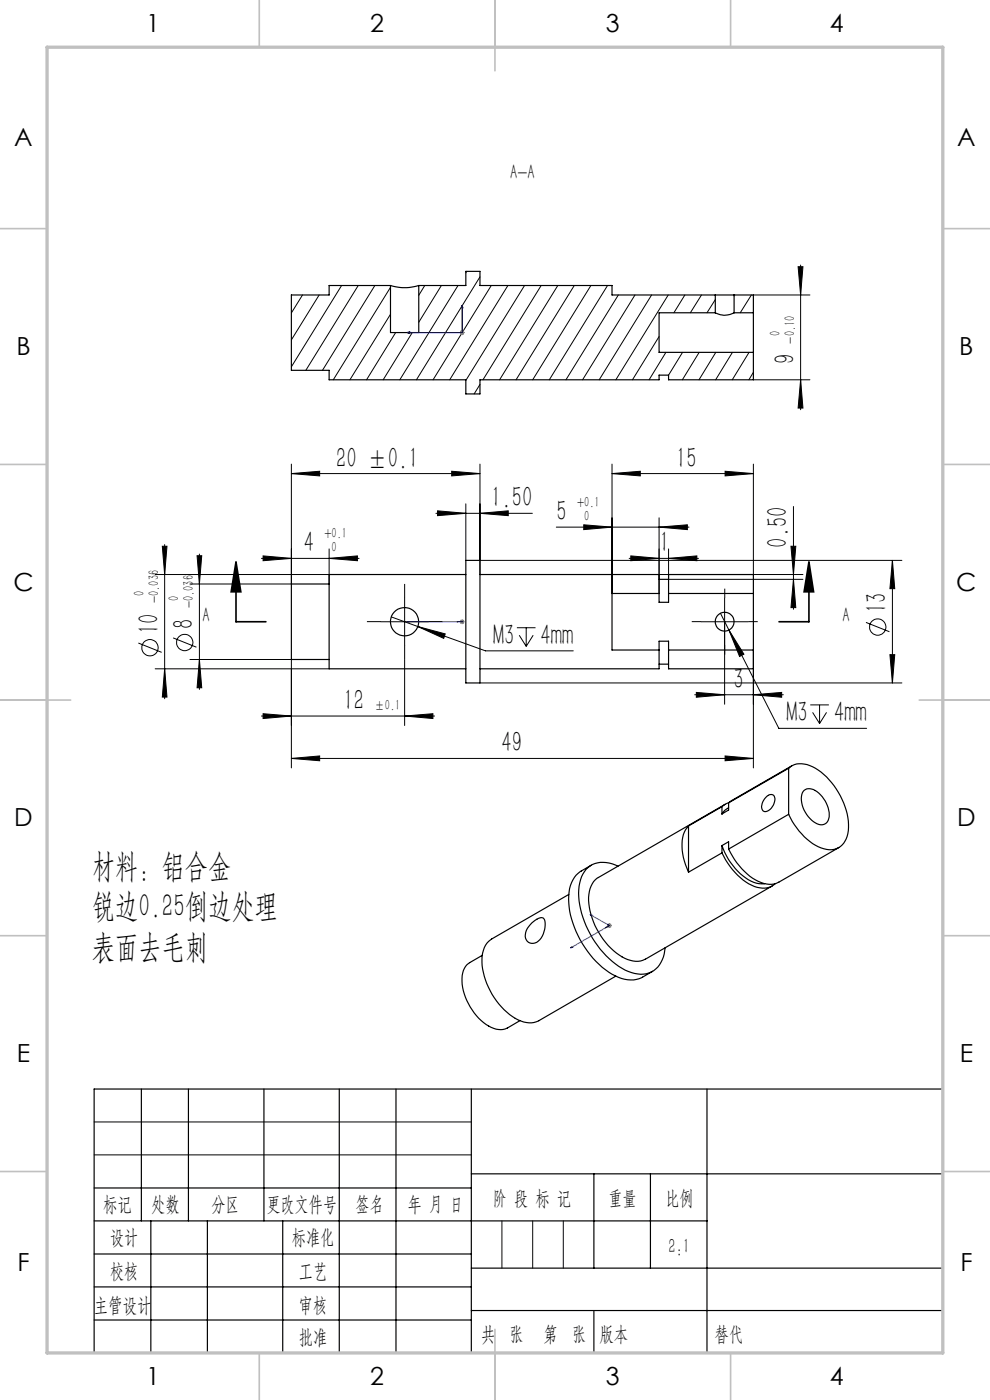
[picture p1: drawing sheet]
<svg xmlns="http://www.w3.org/2000/svg" width="210mm" height="297mm" viewBox="0 0 210 297" stroke-linecap="round" stroke-linejoin="round" font-family="sans-serif">
<g fill="none" stroke="#000" stroke-width=".25">
<path d="M82.8 60.6a10 10 0 0 0 6 0M82.8 60.6h-13v2h-8v16h8v2h29v3h3v-3h38v-1h2v1h18v-5.8M82.8 60.6v10h6v-10M88.8 60.6h10v-3h3v3h28v2h21.9M151.7 66.4a4 4 0 0 0 4 0M151.7 62.6h4M151.7 66.4h-11.9v8.4h20M151.7 62.6v3.8M155.7 62.6h4.1v3.8M155.7 62.6v3.8M155.7 66.4h4.1M159.8 66.4v8.4"/>
<path d="M98.8 118.9h3v26h-3zM69.8 123.9h-8v16h8M98.8 121.9h-29v20h29M101.8 121.9h38v4M139.8 125.9h-10v12h10M139.8 137.9v4h-38M139.8 122.9h2M139.8 137.9v-1.9h2v1.9M139.8 125.9v1.9h2v-1.9M141.8 137.9v4h18v-4M141.8 125.9v-4h18v4M141.8 125.9h18"/>
<path d="M141.8 137.9h18M159.8 125.9v12M139.8 140.9h2M146 175.2a6.7 6.7 0 0 0-1.2 5.9l.4 1.6 .8 2.3M146 175.2v9.8M153.1 179.4a13.1 13.1 0 0 0 6.8 7.8l1.1 .3h1.2M153.1 171.1l-7.1 4.1M153.1 179.4l1.5-.8v1.5M153.1 171.1v1.6M153.1 179.4v1.5M153.8 170.6l-26.9 15.6a5.8 5.8 0 0 0-1.9 6.3 15.1 15.1 0 0 0 8.1 11 4.3 4.3 0 0 0 3.8 0l26.9-15.5M154.6 170.3l-1.5 .8"/>
<path d="M154.6 171.3l-.9 .6-.6 .8M154.6 170.3v1.5l-1.5 .9M162.7 168.9a.99 .99 0 0 1 1.4-.2 .99 .99 0 0 1 .2 1.4 2.32 2.32 0 0 1-2.2 2.1 1.46 1.46 0 0 1-.3-2.1zM167.3 163a4.4 4.4 0 0 1 5.1-.3 15.3 15.3 0 0 1 7.6 13.5 4 4 0 0 1-5.8 3.7 13.5 13.5 0 0 1-6.9-7.1M167.3 163v9.8M167.3 163l-12.7 7.3M167.3 172.8l-12.7 7.3M167.9 162.5l-13.3 7.8M170.6 167.7a2.65 2.65 0 0 1 3.5 .9 5.6 5.6 0 0 1 1.6 5.4 1.73 1.73 0 0 1-2.8 .6 6 6 0 0 1-2.7-6.4zM177.9 179.8l-12.7 7.3a4.9 4.9 0 0 1-5-.4 14.8 14.8 0 0 1-5.6-6.6M112.8 195.8a2.57 2.57 0 0 1 2.5-1 4.1 4.1 0 0 1-.5 4.2 1.82 1.82 0 0 1-3.2 .4 3.1 3.1 0 0 1 1.2-3.6zM120.6 189.8l-16.3 9.4a5.2 5.2 0 0 0-2.1 4.9 15.3 15.3 0 0 0 7.7 12.3 4.8 4.8 0 0 0 4.4 .1l16.3-9.4"/>
<path d="M125.4 183.5l-2.1 1.3a6.4 6.4 0 0 0-2.7 5.9 20.3 20.3 0 0 0 9.2 16 6.6 6.6 0 0 0 6.5 .6l2.1-1.2M131.1 183.8a5.3 5.3 0 0 0-7.1 1.1 10.7 10.7 0 0 0-.6 8.8 19.3 19.3 0 0 0 9.9 12.4 5.3 5.3 0 0 0 6.2-.9l1.2-2.2 .4-1.9M153.1 180.9a13.3 13.3 0 0 0 7.5 7.3 3.9 3.9 0 0 0 3.9-.7M153.1 180.9l-7.1 4.1M102.3 202.7l-2.7 1.5a4.4 4.4 0 0 0-1.6 4.6 12.5 12.5 0 0 0 6.2 9.1 3.7 3.7 0 0 0 3.4 .2l2.7-1.6M30 231v28M40 231v28M56 231v28M72 231v56M84 231v56M100 231v56M150 231v56"/>
<path d="M200 231h-180v56M20 252h80M20 259h130M32 259v28M44 259v28M60 259v28M100 249h100M126 249v20M138 249v20M20 266h80M20 273h80M100 269h100"/>
<path d="M100 278h100M20 280h80"/>
<circle cx="85.8" cy="131.9" r="2.99"/>
<circle cx="153.7" cy="131.9" r="2"/>
</g>
<g fill="none" stroke="#000" stroke-width=".21">
<path d="M99 57.6l-.2 .3M101.8 58.7l-13.5 21.9M169.3 56.6h1l-.5 6zM169.8 56.2v30.7M64.2 62.6l-2.4 3.8M67.7 62.6l-5.9 9.5M72.5 60.6l-10.7 17.2M76 60.6l-11.1 18M79.5 60.6l-11.1 18M82.8 61l-12.1 19.6M82.8 66.7l-8.6 13.9M83.9 70.6l-6.1 10"/>
<path d="M87.5 70.6l-6.2 10M90.1 60.6l-1.3 2M93.6 60.6l-4.8 7.8M97.2 60.6l-12.4 20M104.2 60.6l-12.3 20M107.7 60.6l-12.3 20M111.3 60.6l-12.5 20.1M114.8 60.6l-12.4 20M118.3 60.6l-12.3 20M121.8 60.6l-12.3 20M125.3 60.6l-12.3 20M128.9 60.6l-12.4 20"/>
<path d="M131.2 62.6l-11.1 18M134.7 62.6l-11.1 18M138.2 62.6l-11.1 18M139.8 71.4l-5.6 9.2M141.3 74.8l-3.6 5.8M141.7 62.6l-11.1 18M144.8 74.8l-3 4.8M145.3 62.6l-2.4 3.8M148.3 74.8l-3.6 5.8M148.8 62.6l-2.4 3.8M151.7 63.6l-1.7 2.8M151.8 74.8l-3.5 5.8"/>
<path d="M155.4 74.8l-3.6 5.8M155.9 62.6l-.2 .2M158.9 74.8l-3.6 5.8M159.4 62.6l-2.4 3.8M159.8 79l-.9 1.6M159.8 62.6h12M61.8 98.5v25.4h-21.5M95.8 100l6 .5-6 .5zM101.8 81.6l-1.2 2M101.8 98.5v23.4M129.8 98.5v27.4M153.8 100l6 .5-6 .5z"/>
<path d="M159.8 98.5v23.4M159.8 80.6h12M169.8 80.6l.5 6h-1zM34.4 115.9h1l-.5 6zM34.9 115.5v32.7M41.8 117.9h1l-.5 6zM42.3 117.5v28.8M55.5 118.5h20.7M55.8 117.9l6 .6-6 .5zM61.8 100.5l6-.5v1zM61.8 100.5h40M69.8 118.5l6-.6v1.1z"/>
<path d="M69.8 116.4v7.5M92.5 108.9h20.4M92.8 108.4l6 .5-6 .5zM98.8 106.9v12M101.8 118.9h89.5M101.8 108.9l6-.5v1zM118 111.8h28.2M123.8 111.3l6 .5-6 .6zM129.8 100.5l6-.5v1zM129.8 100.5h30M133.5 118.5h14.7M133.8 117.9l6 .6-6 .5z"/>
<path d="M139.8 111.8l6-.5v1.1zM139.8 109.9v16M141.8 118.5l6-.6v1.1zM141.8 116.4v6.5h28.5M167.8 115.9h1l-.5 6zM168.3 107.5v21.8M189.3 118.9l.5 6h-1zM189.3 118.9v26M29.4 136.4l4.9 2M32.9 121.9h36.9M36.7 135.3l5 2M40.3 139.9h21.5v23"/>
<path d="M42.3 139.9l.5 6h-1zM80.8 131.9h10M83 130.9l5.7 2M85.8 139.9v14M85.8 126.9v10M88.7 132.9l5.7 1.6-.3 .9zM88.7 132.9l14.3 5.2h18.6M109.6 133.2h4M110.1 134.8l1.5 2.3M111.6 133.2v3.9M113.1 134.8l-1.5 2.3M139.8 121.9h30.5"/>
<path d="M148.7 131.9h10M152.8 130.1l1.8 3.6M153.7 126.9v22.5M154.6 133.7l3.2 5.1-.9 .5zM154.6 133.7l10.6 20.8h18.6M159.8 137.9v25M168.3 122.9l.5 6h-1zM183.7 132l5 2M188.8 138.9h1l-.5 6zM32.9 141.9h36.9M34.9 141.9l.5 6h-1zM55.5 151.9h36.7"/>
<path d="M55.8 151.4l6 .5-6 .5zM85.8 151.9l6-.5v1zM101.8 144.9h89.5M147.4 147.4h18.8M147.7 146.9l6 .5-6 .5zM159.8 147.4l6-.5v1zM171.9 149.5h3.9M172.4 151.1l1.4 2.4M173.8 149.5v4M175.3 151.1l-1.5 2.4M61.8 160.9l6-.5v1zM61.8 160.9h98"/>
<path d="M153.8 160.4l6 .5-6 .5zM20 238h80M20 245h80"/>
<circle cx="31.8" cy="137.4" r="1.73"/>
<circle cx="39.2" cy="136.3" r="1.73"/>
<circle cx="186.2" cy="133" r="1.73"/>
</g>
<path d="M50.1 119.2l1 6.4h-2.1zM50.1 119.2v12.7h6.3M171.6 119.2l1 6.4h-2zM171.6 119.2v12.7h-6.4" fill="none" stroke="#000" stroke-width=".35"/>
<g fill="none" stroke="#00f" stroke-width=".21">
<path d="M86.4 70.6l.5-.2v.3zM98 64.7l.2 .6h-.3zM98 64.7v5.9h-11.6M86.4 131.9h.5h-.5M86.4 131.9h11.6M96.9 131.9h.3h-.3M97.9 131.9h.3zM98 131.9h.1zM98 131.9h.1M125.1 194l.5 .2-.2 .1zM125.1 194l4.2 2.4M128.4 196.8l.3-.1z"/>
<path d="M128.8 196.1l.3 .1-.1 .1zM128.8 196.1l.5 .3M129.3 196.4l-8.3 4.7M129.3 196.4l-.9 .4M121 201.1l.3-.3 .2 .1z"/>
</g>
<path d="M97.5 70.6h1M97.7 70.2l.7 .7M98 70.1v1M98.4 70.2l-.7 .7M97.5 131.9h1M97.7 131.5l.7 .8M98 131.4v1M98.4 131.5l-.7 .8M128.8 196.4h1M128.9 196l.7 .7M129.3 195.9v.9M129.6 196l-.7 .7" fill="none" stroke="#808080" stroke-width=".21"/>
<path d="M80.8 131.9h-3M85.8 136.9v3M85.8 126.9v-3M90.8 131.9h3M148.7 131.9h-2M153.7 136.9v2M153.7 126.9v-2M158.7 131.9h2" fill="none" stroke="#000" stroke-width=".21" stroke-dasharray="30.5 1.3 1.3 1.3" stroke-linecap="butt"/>
<path d="M106.5 259v10M113 259v10M119.5 259v10" fill="none" stroke="#0a0605" stroke-width=".21"/>
<path d="M126 278v9" fill="none" stroke="#0a0605" stroke-width=".25"/>
<g fill="none" stroke="#c0c0c0" stroke-width=".35">
<path d="M55 0v10M105 0v15M155 0v10M0 48.5h10M200 48.5h10M0 98.5h10M200 98.5h10M0 148.5h15M195 148.5h15M0 198.5h10M200 198.5h10M0 248.5h10"/>
<path d="M200 248.5h10M55 287v10M105 282v15M155 287v10"/>
</g>
<path d="M10 10h190v277h-190z" fill="none" stroke="#c0c0c0" stroke-width=".7"/>
<path d="M50.1 119.2l1 6.4h-2.1zM171.6 119.2l1 6.4h-2z" fill="#000"/>
<g fill="#00f">
<path d="M97.9 131.9h.3zM86.4 131.9h.5z"/>
<path d="M98 131.9h.1zM96.9 131.9h.3zM125.1 194l.5 .2-.2 .1zM121 201.1l.3-.3 .2 .1zM128.8 196.1l.3 .1-.1 .1zM128.4 196.8l.3-.1zM98 64.7l.2 .6h-.3zM86.4 70.6l.5-.2v.3zM98 64.7l.2 .6h-.3zM86.4 70.6l.5-.2v.3z"/>
</g>
<g fill="#000">
<path d="M141.8 118.5l6-.6v1.1zM133.8 117.9l6 .6-6 .5zM69.8 118.5l6-.6v1.1zM55.8 117.9l6 .6-6 .5zM95.8 100l6 .5-6 .5zM61.8 100.5l6-.5v1zM101.8 108.9l6-.5v1zM92.8 108.4l6 .5-6 .5zM85.8 151.9l6-.5v1zM55.8 151.4l6 .5-6 .5z"/>
<path d="M154.6 133.7l2.3 5.6 .9-.5zM88.7 132.9l5.4 2.5 .3-.9z"/>
<path d="M167.8 115.9h1l-.5 6zM168.3 122.9l.5 6h-1z"/>
<path d="M34.9 141.9l.5 6h-1zM34.4 115.9h1l-.5 6zM42.3 139.9l.5 6h-1zM41.8 117.9h1l-.5 6zM188.8 138.9h1l-.5 6zM189.3 118.9l.5 6h-1zM169.8 80.6l.5 6h-1zM169.3 56.6h1l-.5 6z"/>
<path d="M61.8 160.9l6-.5v1zM153.8 160.4l6 .5-6 .5zM147.7 146.9l6 .5-6 .5zM159.8 147.4l6-.5v1zM123.8 111.3l6 .5-6 .6zM139.8 111.8l6-.5v1.1zM129.8 100.5l6-.5v1zM153.8 100l6 .5-6 .5z"/>
</g>
<g font-size="7.1">
<text x="19.5" y="186">材料：铝合金</text>
<text x="19.5" y="194.6">锐边0.25倒边处理</text>
<text x="19.5" y="203.1">表面去毛刺</text>
</g>
<g font-size="6.3">
<text x="168.6" y="77.3" transform="rotate(-90 168.6 77.3)">9</text>
<text x="71.3" y="99.2">20 ±0.1</text>
<text x="143.4" y="99.2">15</text>
<text x="104.2" y="107.6">1.50</text>
<text x="118" y="110.6">5</text>
<text x="64.4" y="117.2">4</text>
<text x="139.9" y="117.2">1</text>
<text x="167.1" y="116.2" transform="rotate(-90 167.1 116.2)">0.50</text>
<text x="188.1" y="130.1" transform="rotate(-90 188.1 130.1)">13</text>
<text x="33.7" y="134.5" transform="rotate(-90 33.7 134.5)">10</text>
<text x="41.1" y="133.4" transform="rotate(-90 41.1 133.4)">8</text>
<text x="104.6" y="136.9">M3</text>
<text x="114.7" y="136.9">4mm</text>
<text x="155.6" y="146.1">3</text>
<text x="72.9" y="150.7">12</text>
<text x="166.8" y="153.2">M3</text>
<text x="176.9" y="153.2">4mm</text>
<text x="106.4" y="159.6">49</text>
</g>
<g font-size="5.3">
<text x="31" y="6.8">1</text>
<text x="78.5" y="6.8">2</text>
<text x="128.5" y="6.8">3</text>
<text x="176" y="6.8">4</text>
<text x="3" y="31.1">A</text>
<text x="203" y="31.1">A</text>
<text x="3.5" y="75.3">B</text>
<text x="203.5" y="75.3">B</text>
<text x="2.8" y="125.3">C</text>
<text x="202.8" y="125.3">C</text>
<text x="3" y="175.3">D</text>
<text x="203" y="175.3">D</text>
<text x="3.6" y="225.3">E</text>
<text x="203.6" y="225.3">E</text>
<text x="3.7" y="269.6">F</text>
<text x="203.7" y="269.6">F</text>
<text x="31" y="293.8">1</text>
<text x="78.5" y="293.8">2</text>
<text x="128.5" y="293.8">3</text>
<text x="176" y="293.8">4</text>
</g>
<g font-size="4.4">
<text x="108.2" y="37.9">A-A</text>
<text x="43" y="132">A</text>
<text x="178.7" y="132">A</text>
<text x="21.9" y="256.9">标记</text>
<text x="32.1" y="256.9">处数</text>
<text x="44.9" y="256.9">分区</text>
<text x="56.5" y="256.9">更改文件号</text>
<text x="75.4" y="256.9">签名</text>
<text x="86.5" y="256.9">年 月 日</text>
<text x="104.5" y="255.6">阶 段 标 记</text>
<text x="129" y="255.6">重量</text>
<text x="141.1" y="255.6">比例</text>
<text x="23.3" y="263.9">设计</text>
<text x="61.9" y="263.9">标准化</text>
<text x="141.8" y="265.7">2:1</text>
<text x="23.3" y="271.1">校核</text>
<text x="63.4" y="271">工艺</text>
<text x="19.9" y="278.3">主管设计</text>
<text x="63.4" y="278.3">审核</text>
<text x="63.4" y="285.2">批准</text>
<text x="102.1" y="284.4">共 张</text>
<text x="115.3" y="284.4">第 张</text>
<text x="127.2" y="284.4">版本</text>
</g>
<text font-size="4.4" fill="#0a0605" x="151.6" y="284.4">替代</text>
<g font-size="3.1">
<text x="165.5" y="71.4" transform="rotate(-90 165.5 71.4)">0</text>
<text x="168.6" y="72.9" transform="rotate(-90 168.6 72.9)">-0.10</text>
<text x="122.4" y="107.5">+0.1</text>
<text x="123.9" y="110.6">0</text>
<text x="68.8" y="114.1">+0.1</text>
<text x="70.3" y="117.2">0</text>
<text x="30.6" y="126.4" transform="rotate(-90 30.6 126.4)">0</text>
<text x="33.7" y="128" transform="rotate(-90 33.7 128)">-0.036</text>
<text x="37.9" y="127.5" transform="rotate(-90 37.9 127.5)">0</text>
<text x="41.1" y="129.1" transform="rotate(-90 41.1 129.1)">-0.036</text>
<text x="79.5" y="150.7">±0.1</text>
</g>
</svg>
